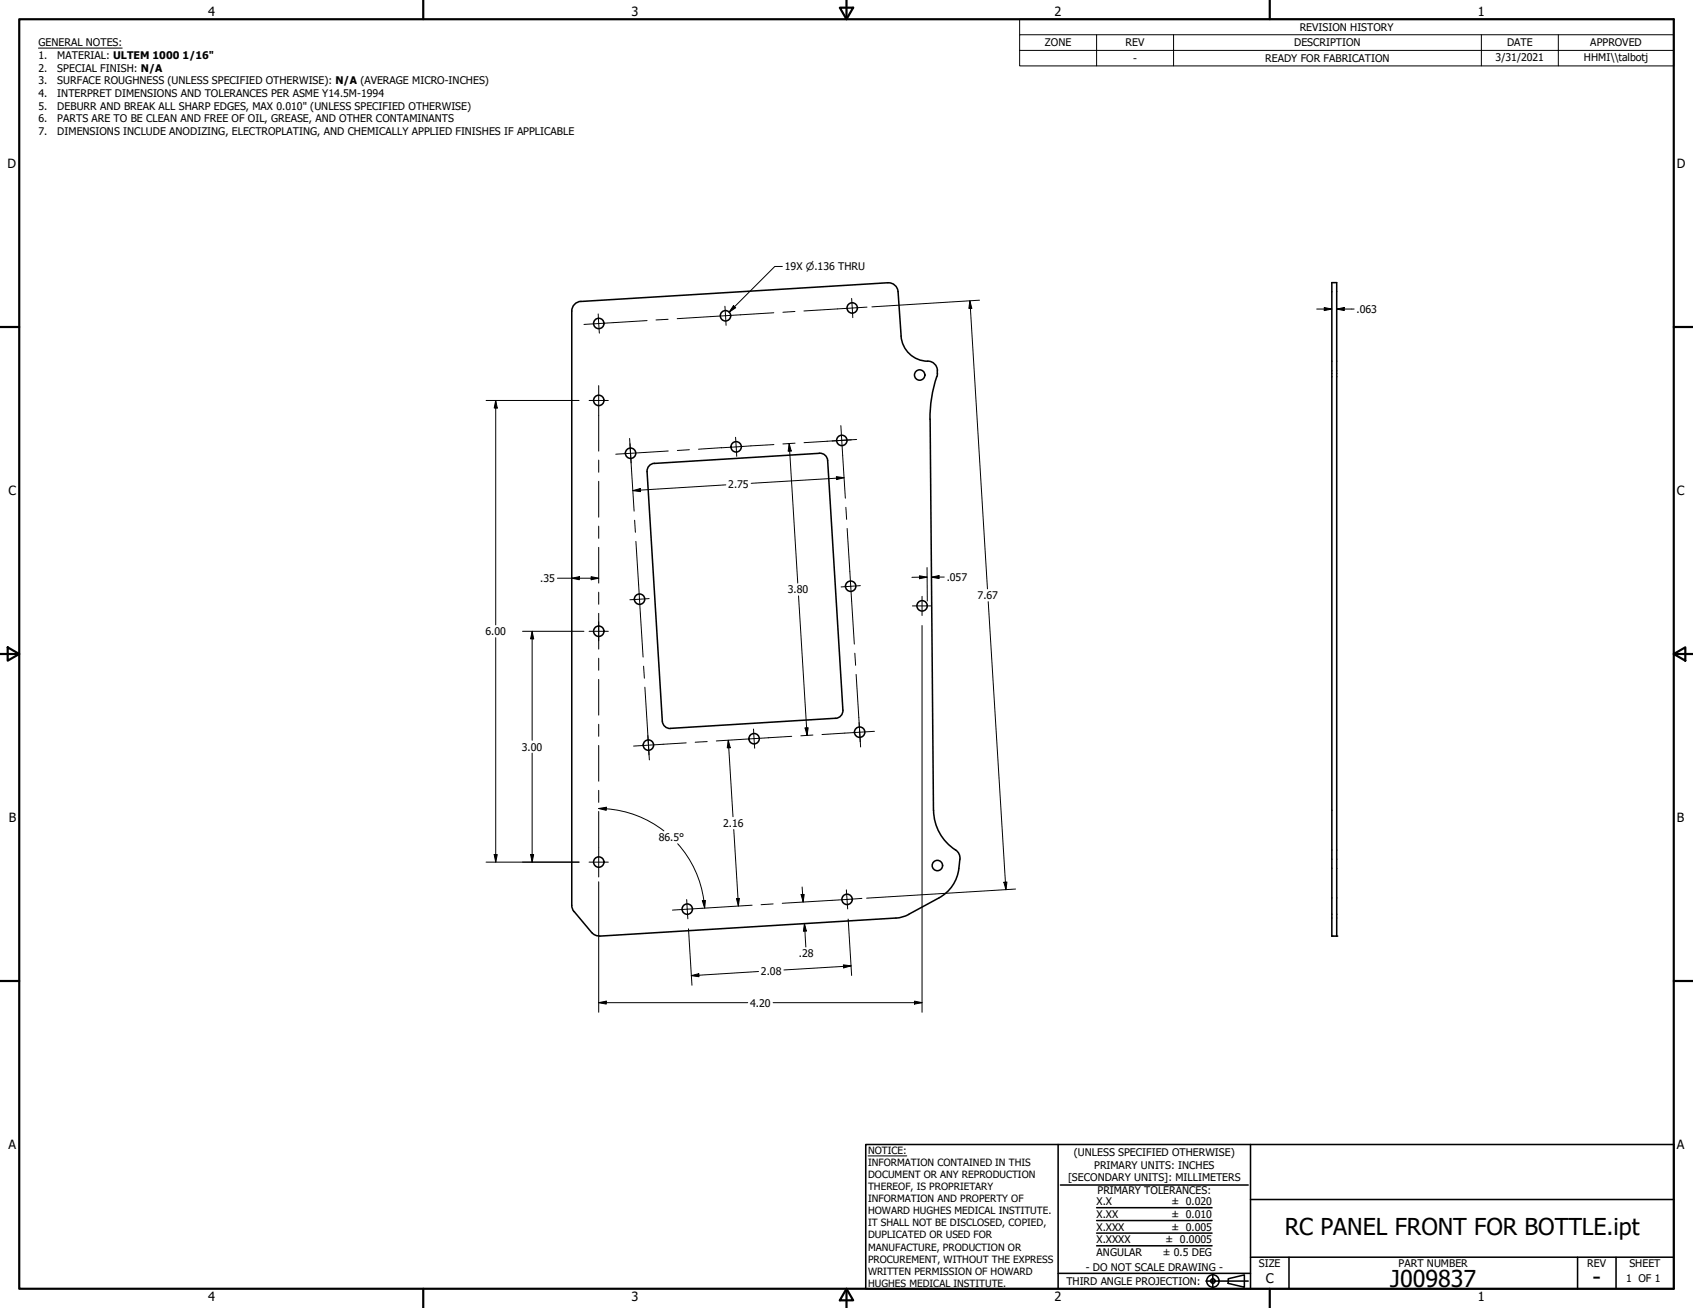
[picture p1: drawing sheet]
<svg xmlns="http://www.w3.org/2000/svg" width="559mm" height="432mm" viewBox="0 0 559 432" stroke-linecap="round" stroke-linejoin="round" font-family="sans-serif">
<!-- layer: Visible (ANSI) -->
<g fill="none" stroke="#000" stroke-width=".51">
<path d="M191.7 99.5a3.2 3.2 0 0 0-3 3.2M191.7 99.5l101.4-6.1a3.2 3.2 0 0 1 3.3 2.9l1 14.7M439.6 93.3h1.6v215.7h-1.6zM188.7 102.7v196.2l.5 1.7 6.5 7.6 .8 .5 1.5 .3 98.3-6 3.1-.8 10.5-5.8a12.7 12.7 0 0 0 6.6-9.7l.3-4.2-.5-1.1-.9-.8M297.4 111a9 9 0 0 0 9.5 8.3l1.1 .5 .9 .8 .5 1.8M309.2 124.3a41.8 41.8 0 0 0-2.2 14.1l1.1 129.1a15.7 15.7 0 0 0 7.3 13.1M309.4 122.4v.9M309.4 123.3l-.2 1M213.6 155.7l5 82.4a2.56 2.56 0 0 0 2.7 2.4l54.5-3.4M270.5 149.6a2.57 2.57 0 0 1 2.7 2.4l5 82.4a2.56 2.56 0 0 1-2.4 2.7M270.5 149.6l-54.5 3.4a2.56 2.56 0 0 0-2.4 2.7"/>
<circle cx="197.6" cy="106.8" r="1.71"/>
<circle cx="239.5" cy="104.2" r="1.71"/>
<circle cx="281.3" cy="101.7" r="1.71"/>
<circle cx="197.6" cy="132.2" r="1.71"/>
<circle cx="303.6" cy="123.8" r="1.71"/>
<circle cx="208.1" cy="149.6" r="1.71"/>
<circle cx="243" cy="147.5" r="1.71"/>
<circle cx="277.9" cy="145.4" r="1.71"/>
<circle cx="211.1" cy="197.8" r="1.71"/>
<circle cx="280.8" cy="193.5" r="1.71"/>
<circle cx="197.6" cy="208.4" r="1.71"/>
<circle cx="304.4" cy="200" r="1.71"/>
<circle cx="214" cy="246" r="1.71"/>
<circle cx="248.9" cy="243.9" r="1.71"/>
<circle cx="283.7" cy="241.7" r="1.71"/>
<circle cx="197.6" cy="284.6" r="1.71"/>
<circle cx="279.6" cy="296.9" r="1.71"/>
<circle cx="309.4" cy="285.7" r="1.71"/>
<circle cx="226.8" cy="300.1" r="1.71"/>
</g>
<g fill="#000">
<circle cx="439.6" cy="309" r=".25"/>
<circle cx="441.2" cy="309" r=".25"/>
</g>
<!-- layer: Border (ANSI) -->
<g fill="none" stroke="#000" stroke-width=".72">
<path d="M6.3 6.3h546.1v419.1h-546.1zM139.7 0v6.3M277.2 2.5h4.4l-2.2 3.8zM279.4 0v6.3M419.1 0v6.3M0 107.9h6.3M552.4 107.9h6.4M0 215.9h6.3M2.5 213.7l3.8 2.2-3.8 2.2zM552.4 215.9l3.9-2.2v4.4zM552.4 215.9h6.4M0 323.8h6.3"/>
<path d="M552.4 323.8h6.4M139.7 425.4v6.4M279.4 425.4l2.2 3.9h-4.4zM279.4 425.4v6.4M419.1 425.4v6.4"/>
</g>
<!-- layer: Title (ANSI) -->
<g fill="none" stroke="#000" stroke-width=".51">
<path d="M285.8 377.8h266.6v47.6h-266.6zM349.2 377.8v47.6M412.7 377.8v47.6M350 391.2h62M361.9 398.7h38.1M412.7 396h139.7M361.9 411.3h38.1M361.9 407.1h38.1M361.9 402.9h38.1M412.7 415h139.7M425.4 415v10.4M520.7 415v10.4"/>
<path d="M533.4 415v10.4M349.2 420.4h63.5M398 422.9h14M400.3 420.6v4.6M405.4 422.1l5.3-1.2v4l-5.3-1.2z"/>
<circle cx="400.3" cy="422.9" r="2.05"/>
<circle cx="400.3" cy="422.9" r=".74"/>
</g>
<path d="M286.5 381.6h12.8" fill="none" stroke="#000" stroke-width=".33"/>
<!-- layer: Symbol (ANSI) -->
<path d="M12.7 15.9h27.6M336.5 11.5v-5.2h215.9v5.2M336.5 16.6h215.9M361.9 11.5v10.3M387.3 11.5v10.3M488.9 11.5v10.3M514.3 11.5v10.3M552.4 11.5h-215.9v5.1M552.4 11.5v10.3h-215.9v-5.2M258.2 88h-2.5l-15 15M242.1 100.9l.7 .7-2.1 1.4z" fill="none" stroke="#000" stroke-width=".33"/>
<!-- layer: Dimension (ANSI) -->
<g fill="none" stroke="#000" stroke-width=".33">
<path d="M320.1 99.3l.7 2.5h-1zM320.1 99.3l5.8 95.1M323.3 99.1l-35.5 2.2M434.6 102h5M437.1 101.5l2.5 .5-2.5 .5zM441.2 102l2.5-.5v1zM441.2 102h5.8M160.4 132.2h30.7M163.6 132.2l.5 2.5h-1zM163.6 132.2v74.1M260.5 146.4l.7 2.5-1.1 .1zM260.5 146.4l2.8 46.1"/>
<path d="M276.1 157.4l2.5 .3-2.5 .6zM278.6 157.7l-30.7 1.9M208.9 162l2.4-.7 .1 1zM239.6 160.1l-30.7 1.9M184 190.9h13.6M188.7 190.9l2.5-.5v1zM195.1 190.4l2.5 .5-2.5 .5zM263.6 196.7l2.8 46.1M303.5 190.1l2.5 .4-2.5 .6zM306 190.5l-5 .1M306 187.4l.1 11M307.5 190.5l2.4-.5 .1 1z"/>
<path d="M311.7 190.5h-4.2M326.2 198.6l5.8 95.1M163.6 210.5v74.1M172.5 208.4h20.2M175.6 208.4l.5 2.5h-1zM175.6 208.4v36M304.3 206.5v127.7M175.6 248.6v36M240.4 244.4l.6 2.4-1 .1zM240.4 244.4l1.5 25.2M265.7 240.3l1-.1-.3 2.6zM197.6 266.9l2.6-.4-.1 1z"/>
<path d="M197.6 266.9a35 35 0 0 1 21.5 7.4M223.7 278.5a35 35 0 0 1 8.6 18.8M242.2 273.9l1.5 25.2M160.4 284.6h30.7M163.1 282.1h1l-.5 2.5zM175.1 282.1h1l-.5 2.5zM197.6 291.1v43.1M231.8 297.3h1l-.2 2.5zM232.3 297.3l.3 2.5M243.1 296.6h1l-.4 2.5zM264.4 295.3h1l-.3 2.5zM264.8 292.8l.3 5"/>
<path d="M331.3 291.3l1.1-.1-.4 2.5zM335.2 293.5l-49.2 3M227.2 306.6l1.2 18.6M265.5 304.9l.6 2.4-.9 .1zM265.5 304.9l.5 7.7M278.4 318.5l2.5 .4-2.4 .6zM280 303.4l1.1 18.6M280.9 318.9l-22.2 1.3M197.6 331l2.5-.5v1zM197.6 331h49.2M228.2 322.1l2.4-.7 .1 1.1zM250.4 320.7l-22.2 1.4"/>
<path d="M255.2 331h49.1M301.8 330.5l2.5 .5-2.5 .5z"/>
</g>
<g fill="#000">
<path d="M320.1 99.3l.7 2.5h-1z" fill-rule="evenodd"/>
<path d="M437.1 101.5l2.5 .5-2.5 .5z" fill-rule="evenodd"/>
<path d="M441.2 102l2.5-.5v1z" fill-rule="evenodd"/>
<path d="M163.6 132.2l.5 2.5h-1z" fill-rule="evenodd"/>
<path d="M260.5 146.4l.7 2.5-1.1 .1z" fill-rule="evenodd"/>
<path d="M276.1 157.4l2.5 .3-2.5 .6z" fill-rule="evenodd"/>
<path d="M208.9 162l2.4-.7 .1 1z" fill-rule="evenodd"/>
<path d="M188.7 190.9l2.5-.5v1z" fill-rule="evenodd"/>
<path d="M195.1 190.4l2.5 .5-2.5 .5z" fill-rule="evenodd"/>
<path d="M303.5 190.1l2.5 .4-2.5 .6z" fill-rule="evenodd"/>
<path d="M307.5 190.5l2.4-.5 .1 1z" fill-rule="evenodd"/>
<path d="M175.6 208.4l.5 2.5h-1z" fill-rule="evenodd"/>
<path d="M240.4 244.4l.6 2.4-1 .1z" fill-rule="evenodd"/>
<path d="M265.7 240.3l1-.1-.3 2.6z" fill-rule="evenodd"/>
<path d="M197.6 266.9l2.6-.4-.1 1z" fill-rule="evenodd"/>
<path d="M163.1 282.1h1l-.5 2.5z" fill-rule="evenodd"/>
<path d="M175.1 282.1h1l-.5 2.5z" fill-rule="evenodd"/>
<path d="M231.8 297.3h1l-.2 2.5z" fill-rule="evenodd"/>
<path d="M243.1 296.6h1l-.4 2.5z" fill-rule="evenodd"/>
<path d="M264.4 295.3h1l-.3 2.5z" fill-rule="evenodd"/>
<path d="M331.3 291.3l1.1-.1-.4 2.5z" fill-rule="evenodd"/>
<path d="M265.5 304.9l.6 2.4-.9 .1z" fill-rule="evenodd"/>
<path d="M278.4 318.5l2.5 .4-2.4 .6z" fill-rule="evenodd"/>
<path d="M197.6 331l2.5-.5v1z" fill-rule="evenodd"/>
<path d="M228.2 322.1l2.4-.7 .1 1.1z" fill-rule="evenodd"/>
<path d="M301.8 330.5l2.5 .5-2.5 .5z" fill-rule="evenodd"/>
</g>
<!-- layer: Center Mark (ANSI) -->
<g fill="none" stroke="#000" stroke-width=".33">
<path d="M281.1 98.5l.4 6.4M197.4 103.6l.4 6.4M239.3 101.1l.3 6.3M194.4 132.2h6.4M207.9 146.5l.4 6.3M242.8 144.4l.4 6.3M281 145.2l-6.3 .4M214.2 197.6l-6.3 .4M284 193.3l-6.4 .5M304.3 196.8v6.4M194.4 208.4h6.4M197.6 205.2v6.4"/>
<path d="M301.2 200h6.3M283.5 238.5l.4 6.4M213.8 242.8l.4 6.4M248.7 240.7l.4 6.3M194.4 284.6h6.4M226.7 297l.3 6.3M279.4 293.8l.4 6.3"/>
</g>
<!-- layer: Centerline (ANSI) -->
<g fill="none" stroke="#000" stroke-width=".33">
<path d="M213.6 105.8l-20.9 1.3M220.5 105.4l-4 .2M255.4 103.3l-31.9 1.9M262.4 102.8l-4 .3M286.2 101.4l-20.9 1.3M197.6 127.3v21.6M197.6 151.9v4M197.6 158.9v11.8M207.8 144.7l1.5 24M220.6 148.9l-17.4 1M227.5 148.5l-3.9 .2M238.2 147.8l-7.7 .5"/>
<path d="M255.4 146.8l-17.3 1M262.4 146.3l-4 .3M277.5 140.5l1.5 24M282.7 145.1l-17.3 1M197.6 173.7v4M209.5 171.7l.2 4M209.9 178.7l2.4 38.2M279.2 167.5l.2 3.9M279.6 174.5l2.4 38.1M197.6 180.7v11.8M197.6 195.5v4M197.6 202.5v11.8"/>
<path d="M197.6 217.3v4M212.4 219.9l.3 4M282.2 215.6l.2 4M197.6 224.3v11.8M197.6 239.1v4M212.9 226.9l1.4 24M282.6 222.6l1.2 19.1M197.6 246.1v11.8M226.5 245.2l-17.4 1.1M233.4 244.8l-4 .2M261.3 243.1l-24.9 1.5M268.3 242.7l-4 .2"/>
<path d="M283.8 241.7l.3 4.9M283.8 241.7l-12.5 .8M288.6 241.4l-4.8 .3M197.6 260.9v4M197.6 267.9v21.6M248.2 298.8l-26.2 1.6M255.2 298.4l-4 .3M284.5 296.6l-26.3 1.6"/>
</g>
<!-- layer: Symbol (ANSI) -->
<path d="M242.1 100.9l.7 .7-2.1 1.4z" fill-rule="evenodd" fill="#000"/>
<g font-size="7.7">
<text x="424.1" y="407.6">RC PANEL FRONT FOR BOTTLE.ipt</text>
<text x="458.9" y="424.8">J009837</text>
<text x="525.7" y="424.3">-</text>
</g>
<text font-size="4.4" x="417.8" y="423.5">C</text>
<g font-size="4.2">
<text x="68.7" y="5.3">4</text>
<text x="208.4" y="5.3">3</text>
<text x="348.1" y="5.3">2</text>
<text x="487.8" y="5.3">1</text>
<text x="2.5" y="55.5">D</text>
<text x="553.5" y="55.5">D</text>
<text x="2.8" y="163.5">C</text>
<text x="553.5" y="163.5">C</text>
<text x="2.9" y="271.4">B</text>
<text x="553.5" y="271.4">B</text>
<text x="2.8" y="379.3">A</text>
<text x="553.5" y="379.3">A</text>
<text x="68.7" y="429.5">4</text>
<text x="208.4" y="429.6">3</text>
<text x="348.1" y="429.6">2</text>
<text x="487.8" y="429.5">1</text>
</g>
<g font-size="3.5">
<text x="429" y="10.2">REVISION HISTORY</text>
<text x="12.7" y="15.3">GENERAL NOTES:</text>
<text x="344.9" y="15.3">ZONE</text>
<text x="371.5" y="15.3">REV</text>
<text x="427.2" y="15.3">DESCRIPTION</text>
<text x="497.4" y="15.3">DATE</text>
<text x="524.9" y="15.3">APPROVED</text>
<text x="12.7" y="19.5">1.</text>
<text x="12.7" y="23.7">2.</text>
<text x="18.9" y="19.5">MATERIAL: ULTEM 1000</text>
<text x="18.9" y="23.7">SPECIAL FINISH: N/A</text>
<text x="60.3" y="19.5">1/16&quot;</text>
<text x="374" y="20.3">-</text>
<text x="417.6" y="20.4">READY FOR FABRICATION</text>
<text x="493.6" y="20.2">3/31/2021</text>
<text x="522.8" y="20.2">HHMI\\talbotj</text>
<text x="12.7" y="27.9">3.</text>
<text x="18.9" y="27.9">SURFACE ROUGHNESS (UNLESS SPECIFIED OTHERWISE): N/A (AVERAGE MICRO-INCHES)</text>
<text x="12.7" y="32">4.</text>
<text x="18.9" y="32">INTERPRET DIMENSIONS AND TOLERANCES PER ASME Y14.5M-1994</text>
<text x="12.7" y="36.2">5.</text>
<text x="12.7" y="40.4">6.</text>
<text x="18.9" y="36.2">DEBURR AND BREAK ALL SHARP EDGES, MAX 0.010&quot; (UNLESS SPECIFIED OTHERWISE)</text>
<text x="18.9" y="40.4">PARTS ARE TO BE CLEAN AND FREE OF OIL, GREASE, AND OTHER CONTAMINANTS</text>
<text x="12.7" y="44.6">7.</text>
<text x="18.9" y="44.6">DIMENSIONS INCLUDE ANODIZING, ELECTROPLATING, AND CHEMICALLY APPLIED FINISHES IF APPLICABLE</text>
<text x="259" y="89.2">19X ⌀.136 THRU</text>
<text x="447.8" y="103.3">.063</text>
<text x="240.4" y="161.1">2.75</text>
<text x="312.5" y="191.7">.057</text>
<text x="178.3" y="192.2">.35</text>
<text x="260.1" y="195.9">3.80</text>
<text x="322.7" y="197.8">7.67</text>
<text x="160.2" y="209.7">6.00</text>
<text x="172.3" y="247.8">3.00</text>
<text x="238.7" y="273">2.16</text>
<text x="217.4" y="277.7">86.5°</text>
<text x="263.7" y="316">.28</text>
<text x="251.2" y="321.7">2.08</text>
<text x="247.6" y="332.3">4.20</text>
<text x="354.5" y="381.6">(UNLESS SPECIFIED OTHERWISE)</text>
<text x="352.5" y="390">[SECONDARY UNITS]: MILLIMETERS</text>
<text x="361.1" y="385.8">PRIMARY UNITS: INCHES</text>
<text x="362.2" y="394.2">PRIMARY TOLERANCES:</text>
<text x="361.9" y="397.9">X.X</text>
<text x="386.6" y="397.9">± 0.020</text>
<text x="361.9" y="402.1">X.XX</text>
<text x="361.9" y="406.3">X.XXX</text>
<text x="386.6" y="402.1">± 0.010</text>
<text x="386.6" y="406.3">± 0.005</text>
<text x="361.9" y="410.4">X.XXXX</text>
<text x="384.7" y="410.5">± 0.0005</text>
<text x="358.4" y="419.7">- DO NOT SCALE DRAWING -</text>
<text x="361.9" y="414.6">ANGULAR</text>
<text x="383.8" y="414.7">± 0.5 DEG</text>
<text x="415.5" y="418.4">SIZE</text>
<text x="461.6" y="418.3">PART NUMBER</text>
<text x="523.9" y="418.3">REV</text>
<text x="537.8" y="418.4">SHEET</text>
<text x="352" y="424.2">THIRD ANGLE PROJECTION:</text>
<text x="536.7" y="423.2">1 OF 1</text>
</g>
<g font-size="3.3">
<text x="286.5" y="381">NOTICE:</text>
<text x="286.5" y="385">INFORMATION CONTAINED IN THIS</text>
<text x="286.5" y="389">DOCUMENT OR ANY REPRODUCTION</text>
<text x="286.5" y="393">THEREOF, IS PROPRIETARY</text>
<text x="286.5" y="397">INFORMATION AND PROPERTY OF</text>
<text x="286.5" y="400.9">HOWARD HUGHES MEDICAL INSTITUTE.</text>
<text x="286.5" y="404.9">IT SHALL NOT BE DISCLOSED, COPIED,</text>
<text x="286.5" y="408.9">DUPLICATED OR USED FOR</text>
<text x="286.5" y="412.8">MANUFACTURE, PRODUCTION OR</text>
<text x="286.5" y="416.8">PROCUREMENT, WITHOUT THE EXPRESS</text>
<text x="286.5" y="420.8">WRITTEN PERMISSION OF HOWARD</text>
<text x="286.5" y="424.8">HUGHES MEDICAL INSTITUTE.</text>
</g>
</svg>
